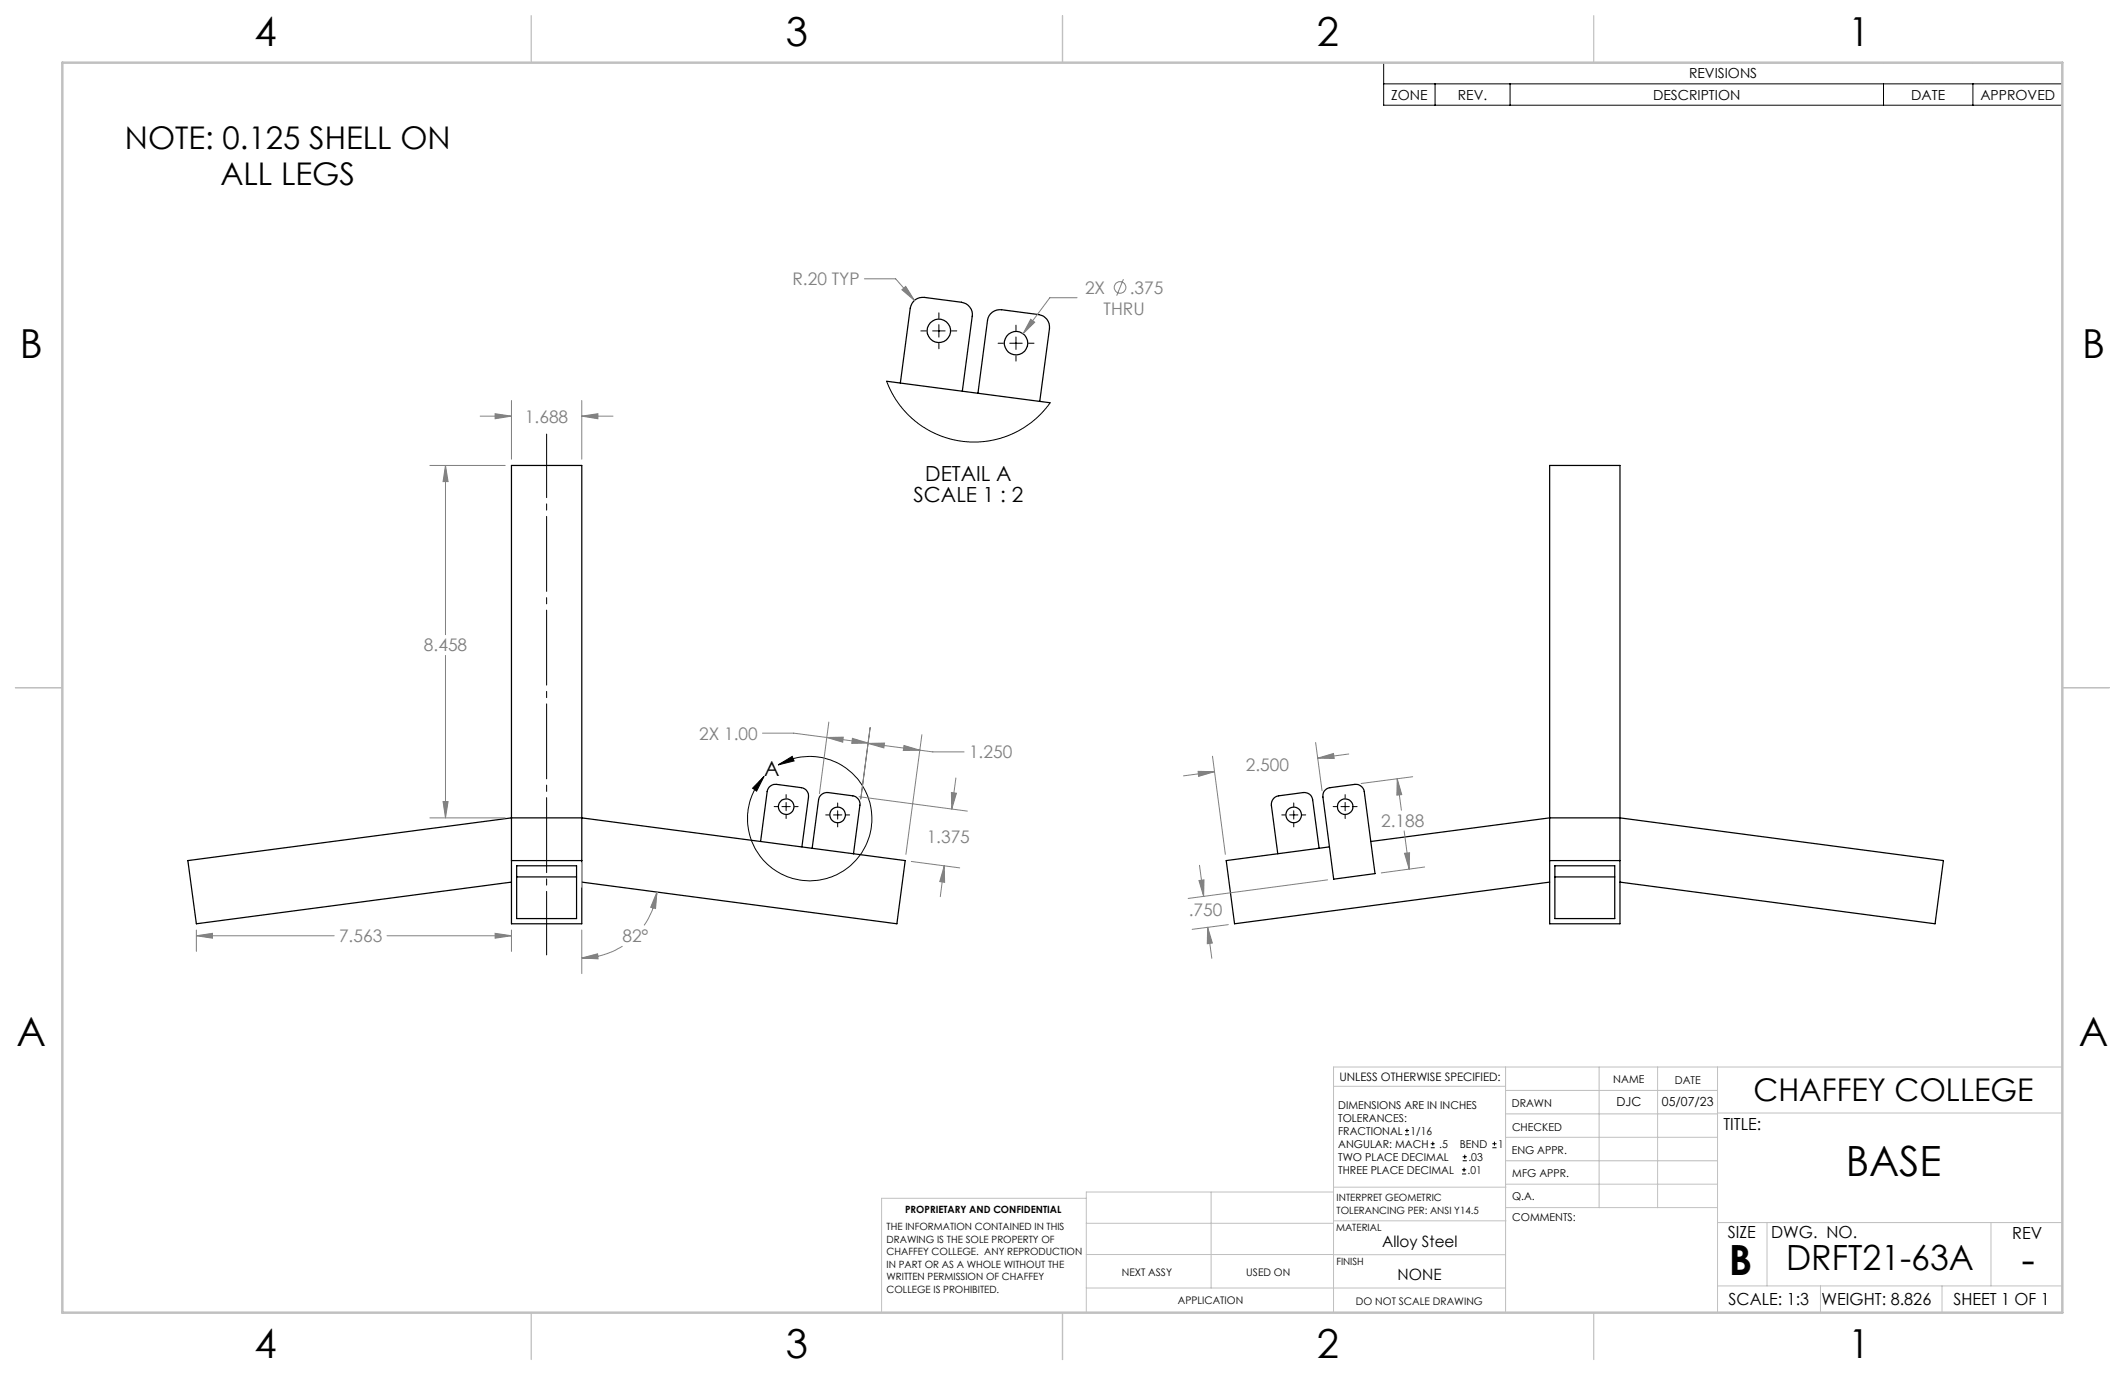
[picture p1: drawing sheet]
<svg xmlns="http://www.w3.org/2000/svg" width="432mm" height="279mm" viewBox="0 0 432 279" stroke-linecap="round" stroke-linejoin="round" font-family="sans-serif">
<g fill="none" stroke="#000" stroke-width=".25">
<path d="M180.2 77.5l33.2 4.3M183 77.8l2-15.2a2.55 2.55 0 0 1 2.8-2.2l7.6 1a2.55 2.55 0 0 1 2.2 2.9l-2.1 15.2M198.7 79.9l2-14.8a2.55 2.55 0 0 1 2.8-2.2l7.6 1a2.55 2.55 0 0 1 2.2 2.9l-2 14.8M103.9 94.6h14.3v93.1h-14.3zM314.9 94.6h14.3v93.1h-14.3zM103.9 174.9h14.3M103.9 179.2l-64 8.5-1.7-12.8 65.7-8.7h14.3l65.7 8.7-1.7 12.8-64-8.5M105 175.9h12.2v10.8h-12.2zM105 178.2h12.2M154.6 171l1.3-10.2a1.71 1.71 0 0 1 1.9-1.4l5 .7a1.71 1.71 0 0 1 1.5 1.9l-1.4 10.1M165 172.4l1.3-9.9a1.76 1.76 0 0 1 1.9-1.5l5.1 .7a1.69 1.69 0 0 1 1.4 1.9l-1.3 9.9M268 172.4l-1.3-9.9a1.7 1.7 0 0 0-1.8-1.5l-5.1 .7a1.76 1.76 0 0 0-1.5 1.9l1.3 9.9"/>
<path d="M269.4 160.4l.9-.3 5-.7a1.77 1.77 0 0 1 1.9 1.4l2.2 16.7-8.4 1.1-2.2-16.6 .2-1zM270.2 172.1l-21 2.8 1.7 12.8 64-8.5M278.6 171l36.3-4.8h14.3l65.7 8.7-1.7 12.8-64-8.5M314.9 174.9h14.3M315.9 175.9h12.2v10.8h-12.2zM315.9 178.2h12.2"/>
<circle cx="190.8" cy="67.2" r="2.38"/>
<circle cx="206.5" cy="69.7" r="2.38"/>
<circle cx="159.7" cy="163.9" r="1.59"/>
<circle cx="170.2" cy="165.6" r="1.59"/>
<circle cx="262.9" cy="165.6" r="1.59"/>
<circle cx="273.3" cy="163.9" r="1.58"/>
</g>
<g fill="none" stroke="#000" stroke-width=".2">
<path d="M281.2 12.7h137.9v8.7h-137.9zM281.2 17h137.9M291.6 17v4.4M306.8 17v4.4M382.7 17v4.4M400.9 17v4.4M180.2 77.5l1.1 2.5 1.7 2.5 1.5 1.8 1.9 1.7 2.3 1.4 1.8 .9 2.6 .9 2.6 .5 3.2 .1 2-.2 2.6-.6 2.5-.9 1.9-1.1 2.6-1.9 1.2-1.2 1.7-2.1M187.1 67.2h1.1M189.5 67.2h2.6M190.8 63.6v1.1M190.8 66v2.5M190.8 69.8v1.1"/>
<path d="M193.3 67.2h1.1M202.8 69.7h1.1M205.2 69.7h2.5M206.4 66.1v1.1M206.4 68.5v2.5M206.4 72.3v1.1M209 69.7h1.1M155.3 157.8l-1.6 3-.8-.6zM158.1 155.4a12.6 12.6 0 0 1 19.1 9.5 12.6 12.6 0 0 1-16.5 13.4 12.6 12.6 0 0 1-5.4-20.5M158.1 155.4l2.9-1.7 .4 .9zM157.3 163.9h.7M158.9 163.9h1.7"/>
<path d="M159.7 161.5v.7M159.7 163.1v1.6M159.7 165.6v.7M161.4 163.9h.8M167.8 165.6h.7M169.4 165.6h1.7M170.2 163.2v.7M170.2 164.7v1.7M170.2 167.3v.7M171.9 165.6h.7M260.5 165.6h.7M262 165.6h1.7"/>
<path d="M262.9 163.2v.7M262.9 164.7v1.7M262.9 167.3v.7M264.6 165.6h.7M270.9 163.9h.7M272.5 163.9h1.7M273.3 161.5v.7M273.3 163.1v1.6M273.3 165.6v.7M275 163.9h.8M285.5 230.6h.8M285.5 229.7h.8"/>
<path d="M285.9 229.3v.9M290.7 233.2h.8M290.7 232.4h.8M291.1 232v.8M297.1 238.5h.8M297.1 237.7h.8M297.2 235.9h.9M297.2 235.1h.9M297.5 237.3v.8M297.6 234.6v.9M303.2 233.2h.9M303.2 232.4h.9"/>
<path d="M303.7 232v.8"/>
</g>
<g fill="none" stroke="#808080" stroke-width=".2">
<path d="M175.6 56.7h6.4l3.8 4.3M183.3 58.9l.7-.7 1.8 2.8zM228.3 56.7l-1.4 3.4M209.4 64.9l.9 .6-2.4 2.3zM218.9 60.5h-5.6l-5.4 7.3M87.3 94.6h15.4M90.5 94.6l.6 3.3h-1.1zM90.5 94.6v34.4M97.6 84.6h6.3M100.6 84.1l3.3 .5-3.3 .5zM103.9 81.4v11.9M118.2 84.6l3.3-.5v1z"/>
<path d="M118.2 81.4v11.9M118.2 84.6h6.4M90.5 133.2v33M154.9 149h6.4l15.1 2M168 149.9l3.3-.1-.1 1zM168.4 146.7l-1.9 14.6M173.2 150l3.2 1-3.3 .1zM176.4 151.1l3.3-.1-.1 1zM176.4 151.1l10.5 1.3M176.8 147.8l-1.9 14.5M183.7 151.5l3.2 .9-3.3 .1zM186.9 152.4l2.6 .4h6.4"/>
<path d="M187.3 149.3l-3.2 24.3M194.2 158.1l-.8 6.3M243.5 156.7l3.3 .1-3.2 1zM246.4 153.7l2.6 19.9M246.8 156.8l-6.3 .9M267.3 150.9l1.3 9.8M267.8 154.1l3.2-1 .1 1zM274.1 153.2l-6.3 .9M283.9 158.3l.9 3.2-1 .1zM283.9 158.3l.9 6.3M287.1 157.8l-10.5 1.4M87.3 166.2h15.4"/>
<path d="M90 162.9h1.1l-.6 3.3zM174.6 161.9l22 2.9M185.2 175l9.8 1.4M191.9 175.9v3.4l-.9-.2zM191.9 175.9l-.8 6.3M193.3 161l1 .2-.9 3.2zM243.6 178.9l1.1-.1-.1 3.3zM243.7 175.8l.9 6.3M269.8 178.8l-28.4 3.8M285.3 168.8l1 7.8M285.4 173.4l1-.1-.1 3.3zM289.5 176.2l-8.8 1.2"/>
<path d="M39.9 190.1l3.3-.4v.9zM39.9 189v4.3M39.9 190.1h28M78.6 190.1h25.3M100.6 189.7l3.3 .4-3.3 .5zM103.9 189v4.3M118.2 194.7l3.2-.9 .1 1zM118.2 189v8.8M126.5 192.3a15.8 15.8 0 0 1-8.3 2.4M133.5 181.3l-.3 3.3-1-.2zM133.5 181.3a15.7 15.7 0 0 1-2.6 6.7M245.4 188.4l.9 3.2-1 .2z"/>
<path d="M245.4 188.4l.8 6.3M249.6 187.9l-7.3 .9"/>
<circle cx="227.6" cy="58.4" r="1.18"/>
</g>
<path d="M111.1 88.2v105.8" fill="none" stroke="#000" stroke-width=".2" stroke-dasharray="15.2 1.3 1.3 1.3" stroke-dashoffset="2.3"/>
<g fill="none" stroke="#c0c0c0" stroke-width=".2">
<path d="M118.2 175.3v5M305.9 216.8v49.9M324.9 216.8v28.6M336.8 216.8v28.6M349 216.8v49.9M419.1 216.8h-148.1v49.9M271 220.7h34.9M305.9 231.1h43.1M305.9 226.3h43.1M305.9 221.6h43.1M305.9 235.9h43.1M349 226.2h70.1"/>
<path d="M220.7 248.6h50.3M220.7 254.9h50.3M220.7 243.5h-41.6v23.2M246.1 242.2v19.5M271 255h34.9M271 248.1h35M271 242.2h-50.3v24.5M271 241.2h35M305.9 240.6h43.1M306 245.4h43M349 248.4h70.1M359.1 248.4v12.9"/>
<path d="M404.6 248.4v12.9M220.7 261.7h85.2M349 261.3h70.1M369.9 261.3v5.4M394.6 261.3v5.4"/>
</g>
<path d="M108 3.2v9.5M215.9 3.2v9.5M323.8 3.2v9.5M3.1 139.7h9.6M419.1 139.7h9.5M108 266.7v9.6M215.9 266.7v9.6M323.8 266.7v9.6" fill="none" stroke="#c0c0c0" stroke-width=".25"/>
<path d="M12.7 12.7h406.4v254h-406.4z" fill="none" stroke="#c0c0c0" stroke-width=".5"/>
<path d="M155.3 157.8l-1.6 3-.8-.6zM158.1 155.4l2.9-1.7 .4 .9z" fill="#000"/>
<path d="M118.2 194.7l3.2-.9 .1 1zM133.5 181.3l-.3 3.3-1-.2zM191.9 175.9v3.4l-.9-.2zM193.3 161l1 .2-.9 3.2zM100.6 84.1l3.3 .5-3.3 .5zM118.2 84.6l3.3-.5v1zM90 162.9h1.1l-.6 3.3zM90.5 94.6l.6 3.3h-1.1zM176.4 151.1l3.3-.1-.1 1zM183.7 151.5l3.2 .9-3.3 .1zM168 149.9l3.3-.1-.1 1zM173.2 150l3.2 1-3.3 .1zM39.9 190.1l3.3-.4v.9zM100.6 189.7l3.3 .4-3.3 .5zM183.3 58.9l2.5 2.1-1.8-2.8zM209.4 64.9l-1.5 2.9 2.4-2.3zM245.4 188.4l.9 3.2-1 .2zM243.6 178.9l1.1-.1-.1 3.3zM285.4 173.4l1-.1-.1 3.3zM283.9 158.3l.9 3.2-1 .1zM243.5 156.7l3.3 .1-3.2 1zM267.8 154.1l3.2-1 .1 1z" fill="#808080"/>
<g font-size="8.5">
<text x="375" y="239">BASE</text>
<text x="351.3" y="259">B</text>
<text x="410.8" y="258.9">-</text>
</g>
<g font-size="8.1">
<text x="51.7" y="9.3">4</text>
<text x="159.7" y="9.3">3</text>
<text x="267.6" y="9.3">2</text>
<text x="375.6" y="9.3">1</text>
<text x="4" y="72.8">B</text>
<text x="423.1" y="72.8">B</text>
<text x="3.3" y="212.5">A</text>
<text x="422.4" y="212.5">A</text>
<text x="51.7" y="276">4</text>
<text x="159.7" y="276">3</text>
<text x="267.6" y="276">2</text>
<text x="375.6" y="276">1</text>
</g>
<text font-size="7.1" x="362.9" y="258.1">DRFT21-63A</text>
<g font-size="6.3">
<text x="25.4" y="30.3">NOTE: 0.125 SHELL ON</text>
<text x="44.8" y="37.6">ALL LEGS</text>
<text x="356.3" y="223.7">CHAFFEY COLLEGE</text>
</g>
<g font-size="4.2">
<text x="185.6" y="102">SCALE 1 : 2</text>
<text x="188" y="97.8">DETAIL A</text>
<text x="155.3" y="157.6">A</text>
</g>
<g font-size="3.5" fill="#808080">
<text x="161" y="58">R.20 TYP</text>
<text x="220.5" y="59.7">2X</text>
<text x="229.6" y="59.7">.375</text>
<text x="224.3" y="63.9">THRU</text>
<text x="106.7" y="85.9">1.688</text>
<text x="86.2" y="132.4">8.458</text>
<text x="142.1" y="150.3">2X 1.00</text>
<text x="196.9" y="154.1">1.250</text>
<text x="253.1" y="156.7">2.500</text>
<text x="188.3" y="171.2">1.375</text>
<text x="280.7" y="168.1">2.188</text>
<text x="68.9" y="191.5">7.563</text>
<text x="126.5" y="191.5">82°</text>
<text x="241.5" y="186.2">.750</text>
</g>
<g font-size="3.4">
<text x="350.2" y="229.5">TITLE:</text>
<text x="351.1" y="251.6">SIZE</text>
<text x="359.9" y="251.6">DWG. NO.</text>
<text x="408.9" y="251.7">REV</text>
<text x="351.2" y="265.2">SCALE: 1:3</text>
<text x="370.1" y="265.3">WEIGHT: 8.826</text>
<text x="396.9" y="265.2">SHEET 1 OF 1</text>
</g>
<g font-size="3.2">
<text x="280.9" y="253.3">Alloy Steel</text>
<text x="284" y="260.1">NONE</text>
</g>
<g font-size="2.8">
<text x="343.2" y="15.9">REVISIONS</text>
<text x="282.7" y="20.3">ZONE</text>
<text x="296.2" y="20.3">REV.</text>
<text x="335.9" y="20.3">DESCRIPTION</text>
<text x="388.4" y="20.3">DATE</text>
<text x="402.4" y="20.3">APPROVED</text>
</g>
<g font-size="2.5">
<text x="328.5" y="224.8">DJC</text>
<text x="337.7" y="224.8">05/07/23</text>
</g>
<text font-size="2.4" x="272.2" y="219.7">UNLESS OTHERWISE SPECIFIED:</text>
<g font-size="2.2">
<text x="327.8" y="220.1">NAME</text>
<text x="340.3" y="220.2">DATE</text>
<text x="271.9" y="225.3">DIMENSIONS ARE IN INCHES</text>
<text x="271.9" y="227.9">TOLERANCES:</text>
<text x="307.2" y="224.9">DRAWN</text>
<text x="271.9" y="230.6">FRACTIONAL</text>
<text x="271.9" y="233.2">ANGULAR: MACH</text>
<text x="286.6" y="230.6">1/16</text>
<text x="292.5" y="233.2">.5</text>
<text x="296.6" y="233.2">BEND</text>
<text x="304.4" y="233.2">1</text>
<text x="307.3" y="229.8">CHECKED</text>
<text x="271.9" y="238.5">THREE PLACE DECIMAL</text>
<text x="271.9" y="235.9">TWO PLACE DECIMAL</text>
<text x="298.2" y="238.5">.01</text>
<text x="298.4" y="235.9">.03</text>
<text x="307.2" y="234.5">ENG APPR.</text>
<text x="307.3" y="239.2">MFG APPR.</text>
<text x="307.3" y="243.9">Q.A.</text>
<text x="307.3" y="248.1">COMMENTS:</text>
</g>
<g font-size="2.1">
<text x="227.9" y="259.2">NEXT ASSY</text>
<text x="253.3" y="259.2">USED ON</text>
<text x="239.3" y="265">APPLICATION</text>
<text x="275.5" y="265.1">DO NOT SCALE DRAWING</text>
</g>
<g font-size="2">
<text x="271.6" y="244.1">INTERPRET GEOMETRIC</text>
<text x="180.2" y="250">THE INFORMATION CONTAINED IN THIS</text>
<text x="183.9" y="246.4">PROPRIETARY AND CONFIDENTIAL</text>
<text x="271.5" y="250.2">MATERIAL</text>
<text x="271.6" y="246.6">TOLERANCING PER: ANSI Y14.5</text>
<text x="180.2" y="252.5">DRAWING IS THE SOLE PROPERTY OF</text>
<text x="180.2" y="255.1">CHAFFEY COLLEGE. ANY REPRODUCTION</text>
<text x="180.2" y="257.6">IN PART OR AS A WHOLE WITHOUT THE</text>
<text x="271.5" y="257">FINISH</text>
<text x="180.2" y="260.1">WRITTEN PERMISSION OF CHAFFEY</text>
<text x="180.2" y="262.6">COLLEGE IS PROHIBITED.</text>
</g>
</svg>
